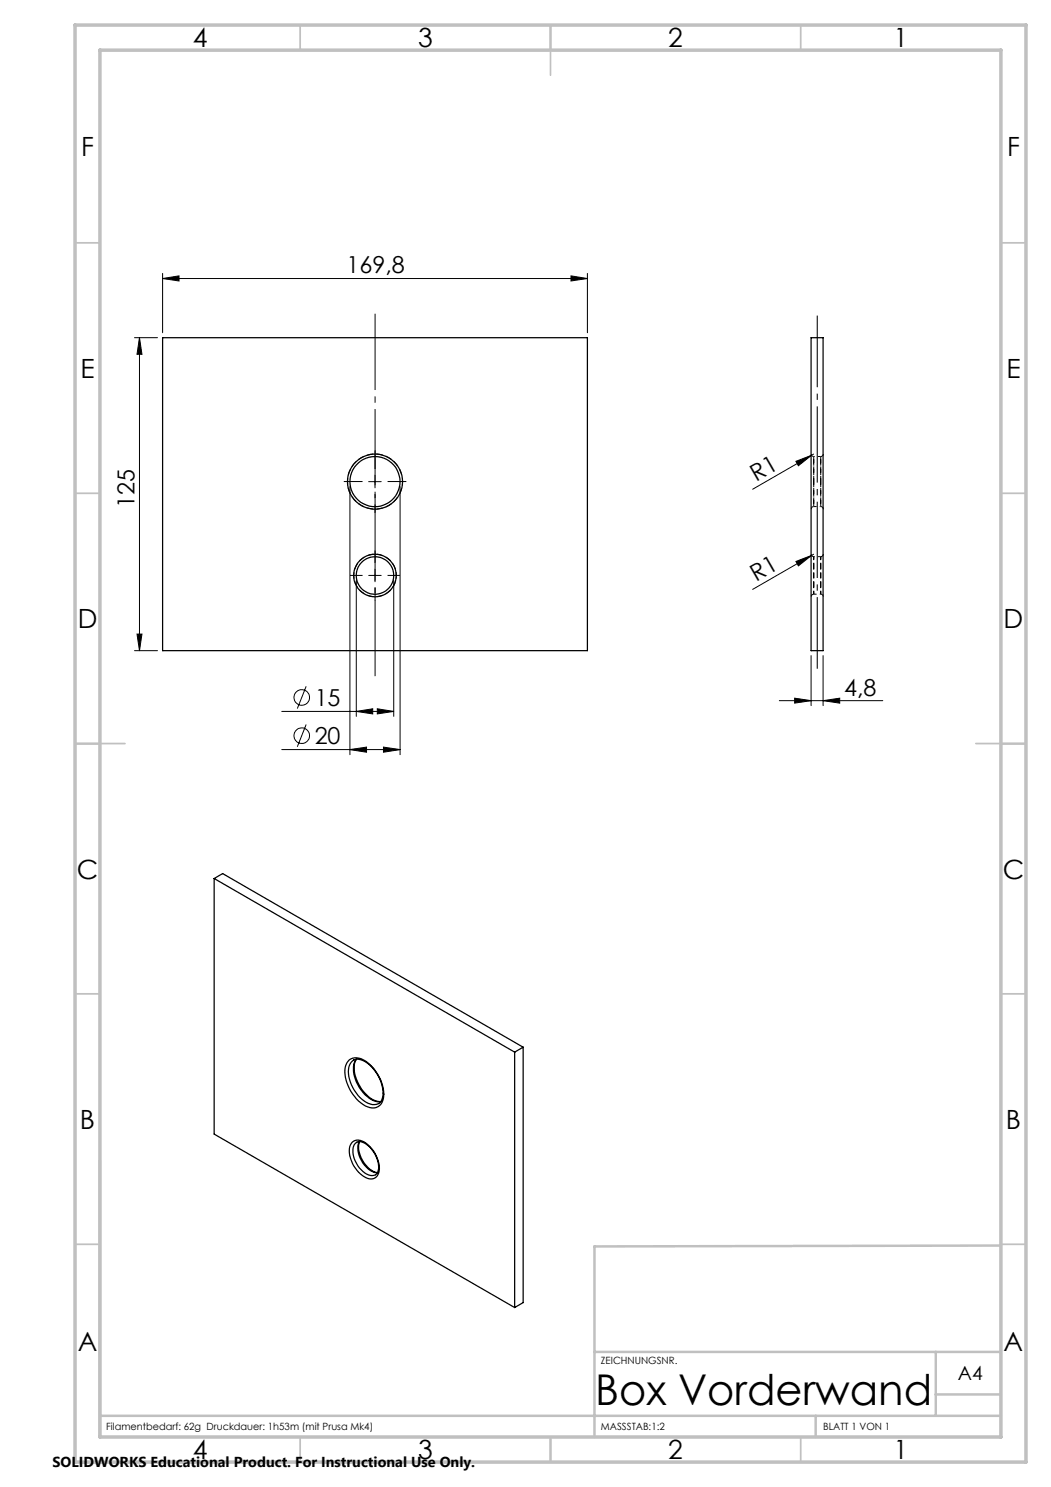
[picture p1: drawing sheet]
<svg xmlns="http://www.w3.org/2000/svg" width="210mm" height="297mm" viewBox="0 0 210 297" stroke-linecap="round" stroke-linejoin="round" font-family="sans-serif">
<path d="M80.4 96.2a5.5 5.5 0 0 0-8-4.9 5.5 5.5 0 0 0-.6 9.4 5.5 5.5 0 0 0 8.6-3.9v-.6" fill="none" stroke="#000" stroke-width=".2" stroke-dasharray="1.3 .6" stroke-dashoffset=".5" stroke-linecap="butt"/>
<path d="M79.2 114.9a4.3 4.3 0 0 0-6.2-3.7 4.3 4.3 0 0 0-.5 7.2 4.3 4.3 0 0 0 6.7-2.9v-.6" fill="none" stroke="#000" stroke-width=".2" stroke-dasharray="1.3 .6" stroke-dashoffset=".6" stroke-linecap="butt"/>
<g fill="none" stroke="#000" stroke-width=".25">
<path d="M32.5 67.4h84.9v62.6h-84.9zM162.1 67.4h2.4v62.6h-2.4zM42.8 175.5v51l60 34.7M42.8 175.5l60 34.6M42.8 175.5l1.7-1 60 34.7M69.8 211.7a3.3 3.3 0 0 1 4.1 .9 8.1 8.1 0 0 1 2.7 6.9 2.24 2.24 0 0 1-3.6 1.4 8.2 8.2 0 0 1-4-7.8l.3-.8zM70.2 212.1a1.93 1.93 0 0 1 2.6-.1 7.5 7.5 0 0 1 3.6 7.3 1.8 1.8 0 0 1-2.8 1.1 7.4 7.4 0 0 1-3.9-7.3zM70.7 211.7l-.1 .1M71.2 211.6a4.9 4.9 0 0 0 .3 5.1 6.3 6.3 0 0 0 3.9 3.4l.7-.1a5.1 5.1 0 0 1-4.2-3 5.5 5.5 0 0 1-.7-5.3v-.1M102.8 210.1v51.1M104.5 209.2l-1.7 .9M104.5 209.2v51l-1.7 1"/>
<path d="M70.4 228.1a2.31 2.31 0 0 1 3.2 .6 6.3 6.3 0 0 1 2.1 5.5 1.74 1.74 0 0 1-2.9 .9 6.3 6.3 0 0 1-2.9-6.1zM71 228.3a1.34 1.34 0 0 1 1.8 0 5.7 5.7 0 0 1 2.7 5.7 1.29 1.29 0 0 1-1.9 .7 5.4 5.4 0 0 1-2.9-5.8zM71.8 228a4.4 4.4 0 0 0 1 4.7 3.2 3.2 0 0 0 2.6 1.5 5.5 5.5 0 0 1-3.8-5.4l.3-.8"/>
<circle cx="74.9" cy="96.2" r="5"/>
<circle cx="74.9" cy="96.2" r="5.5"/>
<circle cx="74.9" cy="114.9" r="4.2"/>
<circle cx="74.9" cy="114.9" r="3.7"/>
</g>
<path d="M162.6 96.2v-5v10v-5M164 96.2v5v-10v5" fill="none" stroke="#000" stroke-width=".2" stroke-dasharray="1.3 .6" stroke-dashoffset=".2" stroke-linecap="butt"/>
<path d="M162.6 114.9v-3.7v7.5v-3.8M164 114.9v3.8v-7.5v3.7" fill="none" stroke="#000" stroke-width=".2" stroke-dasharray="1.3 .6" stroke-dashoffset=".8" stroke-linecap="butt"/>
<path d="M162.6 91.2l-.4-.2-.1-.3M164.5 90.7l-.2 .3-.3 .2M162.1 101.7l.1-.4 .4-.1M162.1 119.2l.1-.4 .4-.1M162.6 111.2l-.4-.2-.1-.3M164 101.2l.3 .1 .2 .4M164 118.7l.3 .1 .2 .4M164.5 110.7l-.2 .3-.3 .2" fill="none" stroke="#000" stroke-width=".2" stroke-dasharray="1.3 .6" stroke-dashoffset=".4" stroke-linecap="butt"/>
<path d="M164 91.2h-1.4M162.6 101.2h1.4M162.6 118.7h1.4M164 111.2h-1.4" fill="none" stroke="#000" stroke-width=".2" stroke-dasharray="1.3 .6" stroke-dashoffset=".7" stroke-linecap="butt"/>
<g fill="none" stroke="#000" stroke-width=".2">
<path d="M32.5 55.6l3.3-.5v1zM32.5 54.6v11.9M32.5 55.6h84.9M114.1 55.1l3.3 .5-3.3 .5zM117.4 54.6v11.9M26.9 67.4h4.6M27.9 67.4l.5 3.4h-1zM27.9 67.4v62.6M69.9 97.2v53.5M73.7 96.2h2.5M74.9 94.9v2.5M79.9 97.2v53.5"/>
<path d="M159 92.1l3.1-1.2-2.6 2.1zM162.1 90.9l-11.7 6.8M162.6 90.7l-.5 .2M71.2 116v27.1M73.7 114.9h2.5M74.9 113.7v2.5M78.7 116v27.1M159 112.1l3.1-1.2-2.6 2.1zM162.1 110.9l-11.7 6.8M162.6 110.7l-.5 .2M26.9 130h4.6M27.4 126.6h1l-.5 3.4z"/>
<path d="M61.2 137.1l-1.8 4.4M155.7 139.9h20.7M158.8 139.4l3.3 .5-3.3 .5zM162.1 130.9v10M164.5 139.9l3.3-.5v1zM164.5 130.9v10M56.3 149.7h23.6M56.3 142.1h22.4M61.2 144.7l-1.8 4.5M69.9 149.7l3.3-.5v1zM71.2 142.1l3.3-.5v1zM75.4 141.6l3.3 .5-3.3 .5z"/>
<path d="M76.6 149.2l3.3 .5-3.3 .5z"/>
<circle cx="60.3" cy="139.3" r="1.55"/>
<circle cx="60.3" cy="146.9" r="1.56"/>
</g>
<path d="M74.9 62.2v73.3" fill="none" stroke="#000" stroke-width=".2" stroke-dasharray="15.2 1.3 1.3 1.3" stroke-dashoffset="-.5" stroke-linecap="butt"/>
<path d="M72.4 96.2h-3.7M74.9 93.7v-3.8M74.9 98.7v3.7M77.4 96.2h3.8M72.4 114.9h-2.5M74.9 112.4v-2.5M74.9 117.4v2.5M77.4 114.9h2.5" fill="none" stroke="#000" stroke-width=".2" stroke-dasharray="15.2 1.3 1.3 1.3" stroke-linecap="butt"/>
<path d="M163.3 133.6v-70.6" fill="none" stroke="#000" stroke-width=".2" stroke-dasharray="15.2 1.3 1.3 1.3" stroke-dashoffset=".9" stroke-linecap="butt"/>
<g fill="none" stroke="#c0c0c0" stroke-width=".35">
<path d="M60 5v5M110 5v10M160 5v5M15 48.5h5M200 48.5h5M15 98.5h5M200 98.5h5M15 148.5h10M195 148.5h10M15 198.5h5M200 198.5h5M15 248.5h5"/>
<path d="M200 248.5h5M60 287v5M110 287v5M160 287v5"/>
</g>
<path d="M20 231.8v55.2M200 248.8l-81.2 .2v38M118.8 270h81.2M187 270v12.8M187 278.5h13M20 282.8h180M163 282.8v4.2" fill="none" stroke="#c0c0c0" stroke-width=".5"/>
<path d="M15 5h190v287h-190zM20 10h180v277h-180z" fill="none" stroke="#c0c0c0" stroke-width=".7"/>
<g fill="#000">
<path d="M159 92.1l3.1-1.2-2.6 2.1zM159 112.1l3.1-1.2-2.6 2.1z"/>
<path d="M32.5 55.6l3.3-.5v1zM114.1 55.1l3.3 .5-3.3 .5zM69.9 149.7l3.3-.5v1zM76.6 149.2l3.3 .5-3.3 .5zM71.2 142.1l3.3-.5v1zM75.4 141.6l3.3 .5-3.3 .5zM158.8 139.4l3.3 .5-3.3 .5zM164.5 139.9l3.3-.5v1z"/>
<path d="M27.9 67.4l.5 3.4h-1zM27.4 126.6h1l-.5 3.4z"/>
</g>
<text font-size="8.5" x="118.9" y="280.6">Box Vorderwand</text>
<g font-size="5.3">
<text x="38.5" y="9.5">4</text>
<text x="83.5" y="9.5">3</text>
<text x="133.5" y="9.5">2</text>
<text x="178.5" y="9.5">1</text>
<text x="16.2" y="31.2">F</text>
<text x="201.2" y="31.2">F</text>
<text x="16.1" y="75.5">E</text>
<text x="201.1" y="75.5">E</text>
<text x="15.5" y="125.5">D</text>
<text x="200.5" y="125.5">D</text>
<text x="15.4" y="175.5">C</text>
<text x="200.4" y="175.5">C</text>
<text x="16" y="225.5">B</text>
<text x="201" y="225.5">B</text>
<text x="15.5" y="269.7">A</text>
<text x="200.5" y="269.7">A</text>
<text x="38.5" y="291.5">4</text>
<text x="83.5" y="291.5">3</text>
<text x="133.5" y="291.5">2</text>
<text x="178.5" y="291.5">1</text>
</g>
<g font-size="4.7">
<text x="69.3" y="54.6">169,8</text>
<text x="26.9" y="101.5" transform="rotate(-90 26.9 101.5)">125</text>
<text x="151.1" y="96.3" transform="rotate(-30 151.1 96.3)">R1</text>
<text x="151.1" y="116.3" transform="rotate(-30 151.1 116.3)">R1</text>
<text x="62.9" y="141">15</text>
<text x="168.7" y="138.9">4,8</text>
<text x="62.9" y="148.6">20</text>
</g>
<text font-size="3.9" x="191.4" y="275.6">A4</text>
<text font-size="2.9" x="10.5" y="292.9">SOLIDWORKS Educational Product. For Instructional Use Only.</text>
<g font-size="2">
<text x="120.1" y="272.5">ZEICHNUNGSNR.</text>
<text x="21.2" y="285.7">Filamentbedarf: 62g Druckdauer: 1h53m (mit Prusa Mk4)</text>
<text x="120.1" y="285.6">MASSSTAB:1:2</text>
<text x="164.5" y="285.6">BLATT 1 VON 1</text>
</g>
</svg>
